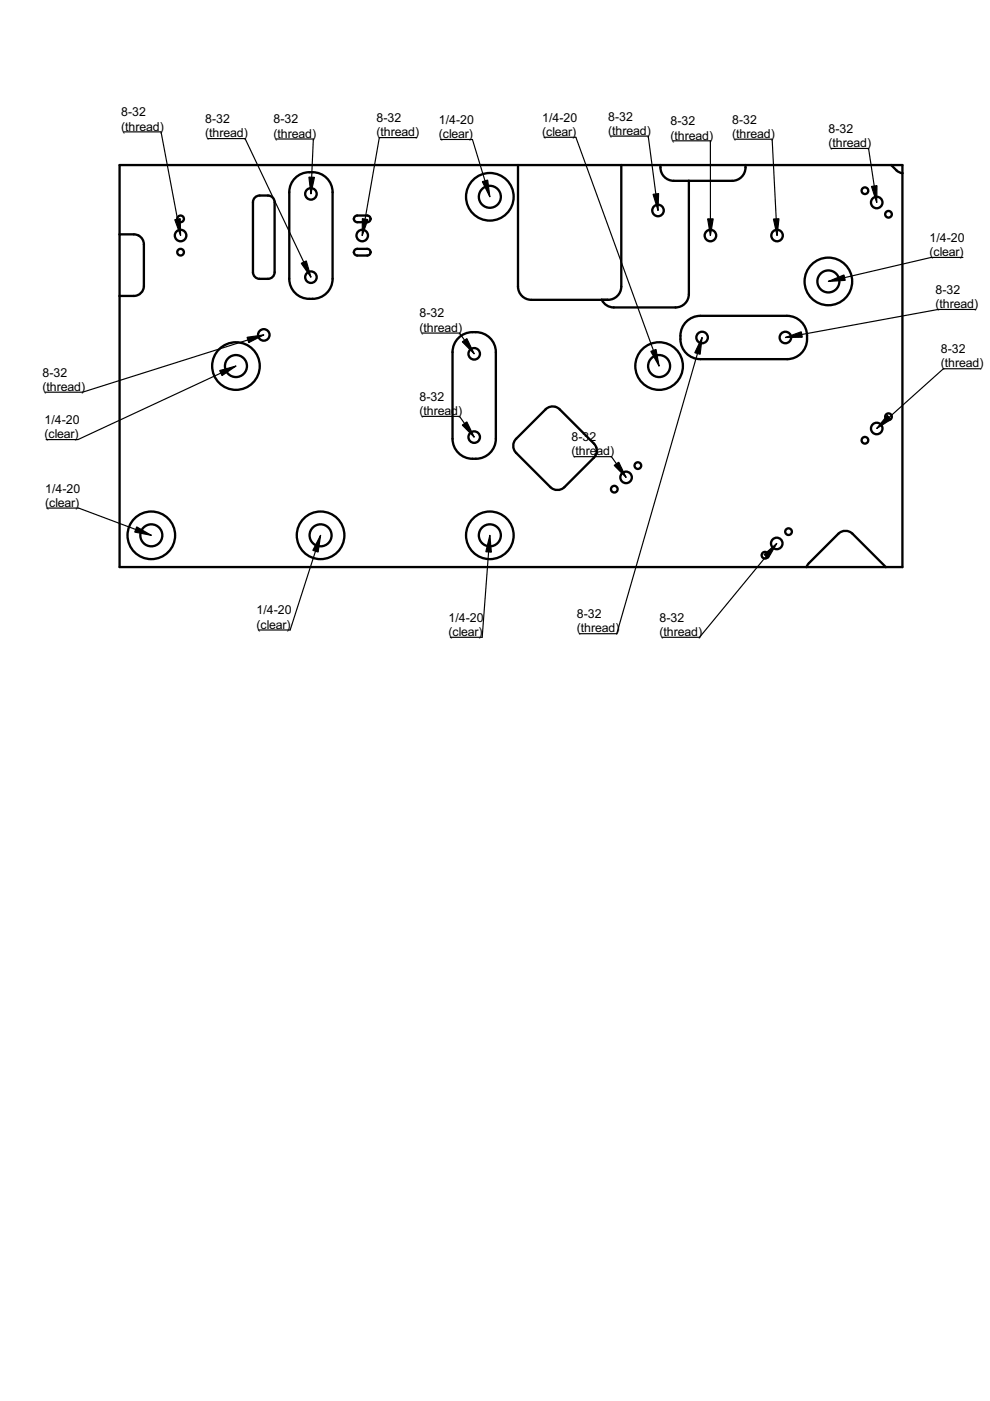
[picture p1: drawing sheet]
<svg xmlns="http://www.w3.org/2000/svg" width="210mm" height="297mm" viewBox="0 0 210 297" stroke-linecap="round" stroke-linejoin="round" font-family="sans-serif">
<g fill="none" stroke="#000" stroke-width=".49">
<path d="M25.4 35h165.9v85.2h-165.9zM62.8 37.5a4.7 4.7 0 0 1 7.6 2.5l.1 19.1a4.3 4.3 0 0 1-4.9 4.3 4.2 4.2 0 0 1-4.3-4.3v-18.3a4.2 4.2 0 0 1 1.5-3.3zM109.8 35v25.7a2.82 2.82 0 0 0 2.9 2.9h16.2a2.82 2.82 0 0 0 2.8-2.9v-25.7M140 35a2.89 2.89 0 0 0 2.9 3.3h12.3a2.89 2.89 0 0 0 2.9-3.3M146.1 38.3v24.1a2.82 2.82 0 0 1-2.9 2.8h-13.1a2.83 2.83 0 0 1-2.5-1.6M188.9 35a4.1 4.1 0 0 0 2.1 1.6l.3 .1M25.4 49.7h3a2.12 2.12 0 0 1 2.1 2.1v8.8a2.12 2.12 0 0 1-2.1 2.1h-3M54.2 41.7a4.5 4.5 0 0 1 3.1-.2 1.41 1.41 0 0 1 .9 1.4v14.8a1.41 1.41 0 0 1-1.4 1.4h-1.8a1.41 1.41 0 0 1-1.4-1.4v-14.8l.1-.5zM75 46.4a.71 .71 0 0 1 .7-.7h2.2a.71 .71 0 0 1 .7 .7M75 46.4a.71 .71 0 0 0 .7 .7h2.2a.71 .71 0 0 0 .7-.7M75 53.5a.71 .71 0 0 1 .7-.7h2.2a.71 .71 0 0 1 .7 .7M75 53.5a.71 .71 0 0 0 .7 .7h2.2a.71 .71 0 0 0 .7-.7"/>
<path d="M75 46.4h.1M75 53.5h.1M78.6 46.4h.1M78.6 53.5h.1M96.9 71.9a4.9 4.9 0 0 1 7.7 .6l.5 1.4v.8v18.3a4.3 4.3 0 0 1-4.9 4.3 4.2 4.2 0 0 1-4.3-4.3v-18.3a4.2 4.2 0 0 1 1-2.8zM145.3 68.5a4.2 4.2 0 0 1 3.2-1.5h18.4a4.3 4.3 0 0 1 4.2 4.9 4.2 4.2 0 0 1-4.2 4.2h-18.4a4.3 4.3 0 0 1-4.2-4.9 4.2 4.2 0 0 1 1-2.7zM115.7 86.8a2.12 2.12 0 0 1 3 0l7.2 7.2a2.12 2.12 0 0 1 0 3l-6.2 6.3a2.12 2.12 0 0 1-3 0l-7.3-7.3a2.12 2.12 0 0 1 0-3zM171 120.2l.5-.8 6.3-6.2a2.12 2.12 0 0 1 2.9 0l7.1 7"/>
<circle cx="38.3" cy="49.9" r="1.22"/>
<circle cx="38.3" cy="46.4" r=".71"/>
<circle cx="38.3" cy="53.5" r=".71"/>
<circle cx="65.9" cy="41.1" r="1.22"/>
<circle cx="65.9" cy="58.8" r="1.22"/>
<circle cx="76.8" cy="49.9" r="1.22"/>
<circle cx="103.9" cy="41.7" r="5"/>
<circle cx="103.9" cy="41.7" r="2.33"/>
<circle cx="139.5" cy="44.6" r="1.22"/>
<circle cx="150.6" cy="49.9" r="1.22"/>
<circle cx="164.8" cy="49.9" r="1.22"/>
<circle cx="175.6" cy="59.7" r="5"/>
<circle cx="175.6" cy="59.7" r="2.33"/>
<circle cx="183.4" cy="40.4" r=".71"/>
<circle cx="185.9" cy="42.9" r="1.22"/>
<circle cx="188.4" cy="45.4" r=".71"/>
<circle cx="50" cy="77.6" r="5"/>
<circle cx="50" cy="77.6" r="2.33"/>
<circle cx="55.9" cy="71" r="1.22"/>
<circle cx="100.5" cy="75" r="1.22"/>
<circle cx="139.7" cy="77.6" r="5"/>
<circle cx="139.7" cy="77.6" r="2.33"/>
<circle cx="148.9" cy="71.6" r="1.22"/>
<circle cx="166.5" cy="71.6" r="1.22"/>
<circle cx="100.5" cy="92.7" r="1.22"/>
<circle cx="135.2" cy="98.7" r=".71"/>
<circle cx="183.4" cy="93.3" r=".71"/>
<circle cx="185.9" cy="90.8" r="1.22"/>
<circle cx="188.4" cy="88.4" r=".71"/>
<circle cx="32.1" cy="113.5" r="5"/>
<circle cx="32.1" cy="113.5" r="2.33"/>
<circle cx="68" cy="113.5" r="5"/>
<circle cx="68" cy="113.5" r="2.33"/>
<circle cx="103.9" cy="113.5" r="5"/>
<circle cx="103.9" cy="113.5" r="2.33"/>
<circle cx="130.2" cy="103.7" r=".71"/>
<circle cx="132.7" cy="101.2" r="1.22"/>
<circle cx="162.2" cy="117.7" r=".71"/>
<circle cx="164.7" cy="115.2" r="1.22"/>
<circle cx="167.2" cy="112.7" r=".71"/>
</g>
<path d="M108.3 77.6h.1" fill="none" stroke="#000" stroke-width=".21"/>
<path d="M197.4 54.6l-21.8 5.1" fill="none" stroke="#000" stroke-width=".25"/>
<path d="M175.6 59.7l3.3-1.4 .3 1.1z" fill="#000" stroke="#000" stroke-width=".25"/>
<path d="M197.4 54.6h6.8z" fill="#fff" stroke="#000" stroke-width=".25"/>
<path d="M108.3 77.6h.1" fill="none" stroke="#000" stroke-width=".21"/>
<path d="M198.9 65.6l-32.4 6" fill="none" stroke="#000" stroke-width=".25"/>
<path d="M166.5 71.6l3.4-1.3 .2 1.2z" fill="#000" stroke="#000" stroke-width=".25"/>
<path d="M198.9 65.6h7.9z" fill="#fff" stroke="#000" stroke-width=".25"/>
<path d="M108.3 77.6h.1" fill="none" stroke="#000" stroke-width=".21"/>
<path d="M148.9 71.6l-18.1 62.8" fill="none" stroke="#000" stroke-width=".25"/>
<path d="M148.9 71.6l-.5 3.5-1.1-.3z" fill="#000" stroke="#000" stroke-width=".25"/>
<path d="M122.8 134.4h8z" fill="#fff" stroke="#000" stroke-width=".25"/>
<path d="M108.3 77.6h.1" fill="none" stroke="#000" stroke-width=".21"/>
<path d="M100.2 29.6l3.7 12.1" fill="none" stroke="#000" stroke-width=".25"/>
<path d="M102.3 38.5l1.1-.3 .5 3.5z" fill="#000" stroke="#000" stroke-width=".25"/>
<path d="M93.4 29.6h6.8z" fill="#fff" stroke="#000" stroke-width=".25"/>
<path d="M108.3 77.6h.1" fill="none" stroke="#000" stroke-width=".21"/>
<path d="M66.4 29.5l-.5 11.6" fill="none" stroke="#000" stroke-width=".25"/>
<path d="M65.5 37.6h1.2l-.8 3.5z" fill="#000" stroke="#000" stroke-width=".25"/>
<path d="M58.5 29.5h7.9z" fill="#fff" stroke="#000" stroke-width=".25"/>
<path d="M108.3 77.6h.1" fill="none" stroke="#000" stroke-width=".21"/>
<path d="M52 29.4l13.9 29.4" fill="none" stroke="#000" stroke-width=".25"/>
<path d="M63.9 55.8l1-.5 1 3.5z" fill="#000" stroke="#000" stroke-width=".25"/>
<path d="M44 29.4h8z" fill="#fff" stroke="#000" stroke-width=".25"/>
<path d="M108.3 77.6h.1" fill="none" stroke="#000" stroke-width=".21"/>
<path d="M122.1 29.1l17.6 48.5" fill="none" stroke="#000" stroke-width=".25"/>
<path d="M138 74.5l1.1-.4 .6 3.5z" fill="#000" stroke="#000" stroke-width=".25"/>
<path d="M115.4 29.1h6.7z" fill="#fff" stroke="#000" stroke-width=".25"/>
<path d="M108.3 77.6h.1" fill="none" stroke="#000" stroke-width=".21"/>
<path d="M97.4 70.6l3.1 4.4" fill="none" stroke="#000" stroke-width=".25"/>
<path d="M98 72.5l1-.7 1.5 3.2z" fill="#000" stroke="#000" stroke-width=".25"/>
<path d="M89.5 70.6h7.9z" fill="#fff" stroke="#000" stroke-width=".25"/>
<path d="M108.3 77.6h.1" fill="none" stroke="#000" stroke-width=".21"/>
<path d="M97.4 88.3l3.1 4.4" fill="none" stroke="#000" stroke-width=".25"/>
<path d="M98 90.1l1-.6 1.5 3.2z" fill="#000" stroke="#000" stroke-width=".25"/>
<path d="M89.5 88.3h7.9z" fill="#fff" stroke="#000" stroke-width=".25"/>
<path d="M108.3 77.6h.1" fill="none" stroke="#000" stroke-width=".21"/>
<path d="M50 77.6l-33.5 15.6" fill="none" stroke="#000" stroke-width=".25"/>
<path d="M46.6 78.6l3.4-1-2.9 2z" fill="#000" stroke="#000" stroke-width=".25"/>
<path d="M9.8 93.2h6.7z" fill="#fff" stroke="#000" stroke-width=".25"/>
<path d="M108.3 77.6h.1" fill="none" stroke="#000" stroke-width=".21"/>
<path d="M103.9 113.5l-1.7 21.6" fill="none" stroke="#000" stroke-width=".25"/>
<path d="M103.9 113.5l.3 3.6-1.2-.1z" fill="#000" stroke="#000" stroke-width=".25"/>
<path d="M95.5 135.1h6.7z" fill="#fff" stroke="#000" stroke-width=".25"/>
<path d="M108.3 77.6h.1" fill="none" stroke="#000" stroke-width=".21"/>
<path d="M68 113.5l-6.5 20.1" fill="none" stroke="#000" stroke-width=".25"/>
<path d="M68 113.5l-.5 3.5-1.2-.3z" fill="#000" stroke="#000" stroke-width=".25"/>
<path d="M54.8 133.6h6.7z" fill="#fff" stroke="#000" stroke-width=".25"/>
<path d="M108.3 77.6h.1" fill="none" stroke="#000" stroke-width=".21"/>
<path d="M16.7 107.7l15.4 5.8" fill="none" stroke="#000" stroke-width=".25"/>
<path d="M29 111.7l3.1 1.8-3.5-.7z" fill="#000" stroke="#000" stroke-width=".25"/>
<path d="M9.9 107.7h6.8z" fill="#fff" stroke="#000" stroke-width=".25"/>
<path d="M108.3 77.6h.1" fill="none" stroke="#000" stroke-width=".21"/>
<path d="M129.6 96.8l3.1 4.4" fill="none" stroke="#000" stroke-width=".25"/>
<path d="M130.2 98.7l1-.7 1.5 3.2z" fill="#000" stroke="#000" stroke-width=".25"/>
<path d="M121.7 96.8h7.9z" fill="#fff" stroke="#000" stroke-width=".25"/>
<path d="M108.3 77.6h.1" fill="none" stroke="#000" stroke-width=".21"/>
<path d="M164.7 115.2l-16.4 19.9" fill="none" stroke="#000" stroke-width=".25"/>
<path d="M162 117.6l2.7-2.4-1.8 3.1z" fill="#000" stroke="#000" stroke-width=".25"/>
<path d="M140.4 135.1h7.9z" fill="#fff" stroke="#000" stroke-width=".25"/>
<path d="M108.3 77.6h.1" fill="none" stroke="#000" stroke-width=".21"/>
<path d="M200 78.2l-14.1 12.6" fill="none" stroke="#000" stroke-width=".25"/>
<path d="M188.1 88.1l.8 .8-3 1.9z" fill="#000" stroke="#000" stroke-width=".25"/>
<path d="M200 78.2h7.9z" fill="#fff" stroke="#000" stroke-width=".25"/>
<path d="M108.3 77.6h.1" fill="none" stroke="#000" stroke-width=".21"/>
<path d="M55.9 71l-38.4 12.2" fill="none" stroke="#000" stroke-width=".25"/>
<path d="M52.4 71.5l3.5-.5-3.2 1.6z" fill="#000" stroke="#000" stroke-width=".25"/>
<path d="M9.6 83.2h7.9z" fill="#fff" stroke="#000" stroke-width=".25"/>
<path d="M108.3 77.6h.1" fill="none" stroke="#000" stroke-width=".21"/>
<path d="M34.1 28l4.2 21.9" fill="none" stroke="#000" stroke-width=".25"/>
<path d="M37.1 46.6l1.1-.2 .1 3.5z" fill="#000" stroke="#000" stroke-width=".25"/>
<path d="M26.2 28h7.9z" fill="#fff" stroke="#000" stroke-width=".25"/>
<path d="M108.3 77.6h.1" fill="none" stroke="#000" stroke-width=".21"/>
<path d="M80.4 29.2l-3.6 20.7" fill="none" stroke="#000" stroke-width=".25"/>
<path d="M76.8 46.4l1.2 .2-1.2 3.3z" fill="#000" stroke="#000" stroke-width=".25"/>
<path d="M80.4 29.2h7.9z" fill="#fff" stroke="#000" stroke-width=".25"/>
<path d="M108.3 77.6h.1" fill="none" stroke="#000" stroke-width=".21"/>
<path d="M184.2 31.5l1.7 11.4" fill="none" stroke="#000" stroke-width=".25"/>
<path d="M184.8 39.5l1.1-.1v3.5z" fill="#000" stroke="#000" stroke-width=".25"/>
<path d="M176.2 31.5h8z" fill="#fff" stroke="#000" stroke-width=".25"/>
<path d="M108.3 77.6h.1" fill="none" stroke="#000" stroke-width=".21"/>
<path d="M137.4 28.9l2.1 15.7" fill="none" stroke="#000" stroke-width=".25"/>
<path d="M138.5 41.2l1.1-.2-.1 3.6z" fill="#000" stroke="#000" stroke-width=".25"/>
<path d="M129.5 28.9h7.9z" fill="#fff" stroke="#000" stroke-width=".25"/>
<path d="M108.3 77.6h.1" fill="none" stroke="#000" stroke-width=".21"/>
<path d="M150.6 29.9v20" fill="none" stroke="#000" stroke-width=".25"/>
<path d="M150 46.4h1.2l-.6 3.5z" fill="#000" stroke="#000" stroke-width=".25"/>
<path d="M142.7 29.9h7.9z" fill="#fff" stroke="#000" stroke-width=".25"/>
<path d="M108.3 77.6h.1" fill="none" stroke="#000" stroke-width=".21"/>
<path d="M163.7 29.5l1.1 20.4" fill="none" stroke="#000" stroke-width=".25"/>
<path d="M164 46.4h1.2l-.4 3.5z" fill="#000" stroke="#000" stroke-width=".25"/>
<path d="M155.8 29.5h7.9z" fill="#fff" stroke="#000" stroke-width=".25"/>
<g font-size="2.6">
<text x="25.7" y="24.7">8-32</text>
<text x="25.7" y="27.7">(thread)</text>
<text x="43.5" y="26.1">8-32</text>
<text x="43.5" y="29.1">(thread)</text>
<text x="58" y="26.2">8-32</text>
<text x="58" y="29.2">(thread)</text>
<text x="79.9" y="25.9">8-32</text>
<text x="79.9" y="28.9">(thread)</text>
<text x="93" y="26.3">1/4-20</text>
<text x="93" y="29.3">(clear)</text>
<text x="115" y="25.8">1/4-20</text>
<text x="115" y="28.8">(clear)</text>
<text x="129" y="25.6">8-32</text>
<text x="129" y="28.6">(thread)</text>
<text x="142.1" y="26.6">8-32</text>
<text x="142.1" y="29.6">(thread)</text>
<text x="155.2" y="26.2">8-32</text>
<text x="155.2" y="29.3">(thread)</text>
<text x="175.7" y="28.2">8-32</text>
<text x="175.7" y="31.2">(thread)</text>
<text x="197" y="51.3">1/4-20</text>
<text x="197" y="54.3">(clear)</text>
<text x="198.4" y="62.3">8-32</text>
<text x="198.4" y="65.3">(thread)</text>
<text x="89" y="67.3">8-32</text>
<text x="89" y="70.4">(thread)</text>
<text x="199.5" y="74.9">8-32</text>
<text x="199.5" y="77.9">(thread)</text>
<text x="9" y="79.9">8-32</text>
<text x="9" y="82.9">(thread)</text>
<text x="9.4" y="89.9">1/4-20</text>
<text x="89" y="85">8-32</text>
<text x="89" y="88">(thread)</text>
<text x="9.4" y="92.9">(clear)</text>
<text x="121.2" y="93.5">8-32</text>
<text x="121.2" y="96.6">(thread)</text>
<text x="9.6" y="104.4">1/4-20</text>
<text x="9.6" y="107.5">(clear)</text>
<text x="54.4" y="130.3">1/4-20</text>
<text x="95.1" y="131.8">1/4-20</text>
<text x="122.3" y="131.1">8-32</text>
<text x="139.8" y="131.8">8-32</text>
<text x="54.4" y="133.3">(clear)</text>
<text x="95.1" y="134.9">(clear)</text>
<text x="122.3" y="134.1">(thread)</text>
<text x="139.8" y="134.9">(thread)</text>
</g>
</svg>
